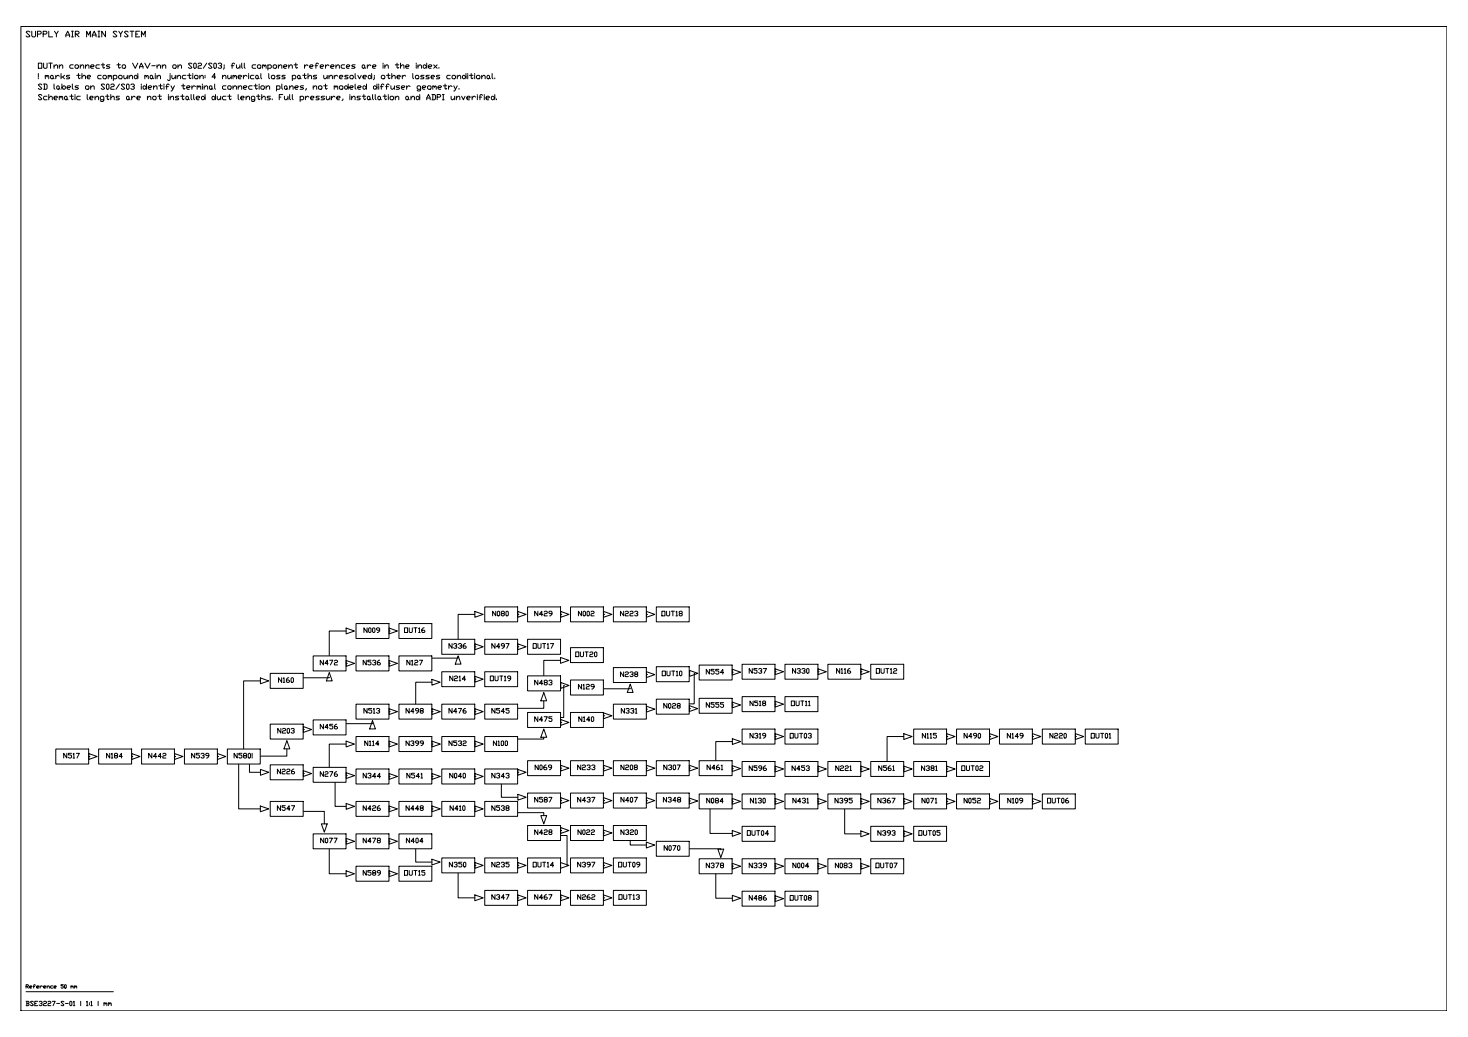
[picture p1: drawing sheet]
<svg xmlns="http://www.w3.org/2000/svg" width="841mm" height="594mm" viewBox="0 0 841 594" stroke-linecap="round" stroke-linejoin="round" font-family="sans-serif">
<!-- layer: TOPOLOGY -->
<g fill="none" stroke="#000" stroke-width=".57">
<path d="M198 360l5 1-5 2zM204 357h19v9h-19zM223 360l5 1-5 2zM229 357h18v9h-18zM272 352h-10v14M272 350l5 2-5 2zM278 348h19v8h-19zM297 350l4 2-4 2zM297 352h.1M302 348h19v8h-19zM321 350l5 2-5 2zM321 352h1"/>
<path d="M327 348h19v8h-19zM346 350l5 2-5 2zM346 352h.1M351 348h19v8h-19zM370 350l5 2-5 2zM370 352h1M376 348h19v8h-19zM179 376h19v8h-19zM198 361h-9v15M198 378l5 2-5 2zM204 376h19v8h-19zM223 378l5 2-5 2z"/>
<path d="M223 361h1M229 376h18v8h-18zM253 366h19v9h-19zM262 377h-14M262 376l2 4h-3zM272 369l5 2-5 1zM272 371h1M278 366h19v9h-19zM297 369l4 2-4 1zM297 371h.1M302 366h19v9h-19zM321 378h-8a1 1 0 0 0-1 0 1 1 0 0 0 0 2v7"/>
<path d="M321 377l5 1-5 2zM327 371h19v9h-19zM149 390h-8a1.1 1.1 0 0 0-1 0 1.1 1.1 0 0 0 0 2v37M149 388l5 2-5 2zM155 386h19v8h-19zM189 388h-15M189 385l1 5h-3zM198 380h1M223 380h1M247 391h-7a1.1 1.1 0 0 0-2 0 1.1 1.1 0 0 0 0 1v11M247 389l5 2-5 2zM253 385h19v8h-19z"/>
<path d="M272 387l5 2-5 2zM272 389h1M278 385h19v8h-19zM302 387h19v9h-19zM312 397l1 5h-3zM321 391l5 2-5 1zM323 393v17a.9 .9 0 0 1 0 1 .9 .9 0 0 1-1 0h-1M327 390h19v8h-19zM351 382h19v9h-19zM361 394l-15 1M361 392l2 5h-4zM370 385l5 1-5 2z"/>
<path d="M370 386h1M376 382h19v9h-19zM395 384l5 2-5 1zM398 386v17h-3M401 381h18v9h-18zM420 383l4 2-4 2zM420 385h.1M425 399h19v9h-19zM425 381h19v8h-19zM444 383l5 2-5 1zM444 385h1M450 399h19v9h-19z"/>
<path d="M450 381h19v8h-19zM469 383l4 2-4 1zM469 385h.1M474 381h19v8h-19zM493 383l5 2-5 1zM493 385h1M499 381h19v8h-19zM155 415h19v8h-19zM174 416l5 2-5 2zM174 418h.1M179 412h19v9h-19zM204 403h19v9h-19z"/>
<path d="M213 414l-15 1M213 413l2 5h-3zM223 406l5 2-5 1zM223 408h1M229 403h18v9h-18zM247 406l5 2-5 1zM248 408h.1M253 403h19v9h-19zM272 406l5 2-5 1zM272 408h1M278 403h19v9h-19zM302 408h19v9h-19z"/>
<path d="M312 418l1 4h-3zM312 402v2a1.1 1.1 0 0 1-1 2 1.1 1.1 0 0 1-1 0h-13M321 412l5 2-5 2zM321 414h1M327 408h19v9h-19zM346 408l5 2-5 2zM346 410h.1M351 403h19v9h-19zM370 405l5 1-5 2zM370 406h1M376 401h19v8h-19zM395 404l5 2-5 2z"/>
<path d="M395 406h1M401 400h18v9h-18zM420 402l4 2-4 2zM420 404h.1M425 418h19v8h-19zM444 402l5 1-5 2zM444 403h1M450 418h19v8h-19zM523 418h19v8h-19zM548 418h19v8h-19zM573 418h18v8h-18zM597 418h19v8h-19z"/>
<path d="M622 418h19v8h-19zM32 429h19v9h-19zM51 432l5 1-5 2zM51 433h1M57 429h18v9h-18zM75 432l5 1-5 2zM76 433h.1M81 429h19v9h-19zM100 432l5 1-5 2zM100 433h1M106 429h19v9h-19zM125 432l4 1-4 2z"/>
<path d="M125 433h.1M137 438v24a1.1 1.1 0 0 0 0 1 1.1 1.1 0 0 0 1 0h11M143 438v4h6M155 438h19v9h-19zM164 429v4h-15M164 424l2 5h-3zM179 440h19v8h-19zM198 426h-8a1.1 1.1 0 0 0-1 0 1.1 1.1 0 0 0 0 2v11M198 425l5 1-5 2zM204 422h19v9h-19zM223 425l5 1-5 2zM223 426h1"/>
<path d="M229 422h18v9h-18zM247 425l5 1-5 2zM248 426h.1M253 422h19v9h-19zM272 425l5 1-5 2zM272 426h1M278 422h19v9h-19zM302 436h19v8h-19zM312 422a1.1 1.1 0 0 1-1 2 .8 .8 0 0 1-1-1h-13M321 438l5 2-5 2zM327 436h19v8h-19zM346 438l5 2-5 2z"/>
<path d="M351 436h19v8h-19zM370 438l5 2-5 2zM376 436h19v8h-19zM395 438l5 2-5 2zM401 436h18v8h-18zM420 439l4 1-4 2zM420 425h-8a1.1 1.1 0 0 0-2 0 1.1 1.1 0 0 0 0 1v10M420 423l4 2-4 1zM425 436h19v9h-19zM444 439l5 2-5 1zM444 420l5 2-5 2zM444 422h1"/>
<path d="M450 436h19v9h-19zM469 439l4 2-4 1zM474 436h19v9h-19zM493 439l5 2-5 1zM499 436h19v9h-19zM518 422h-8a1.2 1.2 0 0 0-2 0 1.2 1.2 0 0 0 0 2v12M518 420l5 2-5 2zM518 439l5 2-5 1zM523 436h19v9h-19zM542 439l5 2-5 1zM542 420l5 2-5 2zM542 422h1"/>
<path d="M548 436h19v9h-19zM567 420l5 2-5 2zM567 422h1M592 420l4 2-4 2zM592 422h.1M616 420l5 2-5 2zM616 422h1M149 441l5 1-5 2zM155 459h19v9h-19zM174 442l5 1-5 2zM174 443h.1M192 448v12a1.1 1.1 0 0 0 0 2 1.1 1.1 0 0 0 1 0h5"/>
<path d="M198 443l5 1-5 2zM198 444h1M204 441h19v8h-19zM204 459h19v9h-19zM223 443l5 2-5 2zM223 445h1M229 459h18v9h-18zM229 441h18v8h-18zM247 443l5 2-5 2zM248 445h.1M253 441h19v8h-19zM253 459h19v9h-19z"/>
<path d="M272 443l5 2-5 2zM272 445h1M278 441h19v8h-19zM278 459h19v9h-19zM287 449v8h10M297 441l4 1-4 2zM297 455l4 2-4 1zM297 442h.1M302 454h19v9h-19zM321 457l5 2-5 1zM321 459h1M321 440h1"/>
<path d="M327 454h19v9h-19zM346 457l5 2-5 1zM346 440h.1M346 459h.1M351 454h19v9h-19zM370 457l5 2-5 1zM370 440h1M370 459h1M376 454h19v9h-19zM395 457l5 2-5 2zM395 459h1M395 440h1"/>
<path d="M401 455h18v8h-18zM420 457l4 2-4 2zM420 440h.1M420 459h.1M425 455h19v8h-19zM444 457l5 2-5 2zM444 459h1M444 441h1M450 455h19v8h-19zM469 457l4 2-4 2zM469 441h.1M469 459h.1"/>
<path d="M474 455h19v8h-19zM493 457l5 2-5 2zM493 441h1M493 459h1M499 455h19v8h-19zM518 457l5 2-5 2zM518 441h.1M518 459h.1M523 455h19v8h-19zM542 457l5 2-5 2zM542 441h1M542 459h1"/>
<path d="M548 455h19v8h-19zM567 457l5 2-5 2zM567 459h1M573 455h18v8h-18zM592 457l4 2-4 2zM592 459h.1M597 455h19v8h-19zM149 462l5 1-5 2zM174 465h10a1 1 0 0 1 2 0 .9 .9 0 0 1 0 1v6M179 478h19v8h-19zM184 472h3l-1 5zM198 460l5 2-5 2z"/>
<path d="M204 478h19v8h-19zM223 462l5 1-5 2zM223 463h1M229 478h18v8h-18zM247 462l5 1-5 2zM248 463h.1M272 462l5 1-5 2zM272 463h1M297 466h13a1.2 1.2 0 0 1 2 0 1.2 1.2 0 0 1 0 1M302 473h19v9h-19zM310 467h3l-1 5zM321 474l5 2-5 1z"/>
<path d="M321 479h4v17M321 476h1M327 473h19v9h-19zM346 476l5 1-5 2zM346 477h.1M351 473h19v9h-19zM407 464v13h13M420 476l4 1-4 2zM425 473h19v9h-19zM484 464v12a1 1 0 0 0 0 2 1 1 0 0 0 1 0h8M493 476l5 2-5 1zM499 473h19v9h-19z"/>
<path d="M518 476l5 2-5 1zM518 478h.1M523 473h19v9h-19zM189 486v13a1 1 0 0 0 0 2 1 1 0 0 0 1 0h8M198 499l5 2-5 1zM198 480l5 2-5 2zM198 482h1M204 496h19v9h-19zM223 499l5 2-5 1zM223 480l5 2-5 2zM223 482h1M229 496h18v9h-18z"/>
<path d="M238 486v6a1.2 1.2 0 0 0 0 2 1.2 1.2 0 0 0 2 0h7M247 492l5 2-5 2zM253 492h19v8h-19zM272 494l5 2-5 1zM272 496h1M278 492h19v8h-19zM297 494l4 2-4 1zM297 496h.1M302 492h19v8h-19zM321 494l5 2-5 1zM327 492h19v8h-19zM346 494l5 2-5 1z"/>
<path d="M346 496h.1M351 492h19v8h-19zM361 482v2h9M370 482l5 2-5 2zM376 482h19v9h-19zM395 486h18v1M401 492h18v9h-18zM411 486h4l-2 5zM420 495l4 1-4 2zM420 496h.1M425 492h19v9h-19zM444 495l5 1-5 2z"/>
<path d="M444 496h1M450 492h19v9h-19zM469 495l4 1-4 2zM469 496h.1M474 492h19v9h-19zM493 495l5 1-5 2zM493 496h1M499 492h19v9h-19zM223 501h1M262 500v13a1 1 0 0 0 0 1 1 1 0 0 0 2 0h8M272 513l5 1-5 2zM278 510h19v9h-19z"/>
<path d="M297 513l4 1-4 2zM297 514h.1M302 510h19v9h-19zM321 513l5 1-5 2zM321 514h1M327 510h19v9h-19zM346 513l5 1-5 2zM346 514h.1M351 510h19v9h-19zM410 501v12a1.3 1.3 0 0 0 0 2 1.3 1.3 0 0 0 2 0h8M420 513l4 2-4 1zM425 511h19v8h-19z"/>
<path d="M444 513l5 2-5 1zM444 515h1M450 511h19v8h-19z"/>
</g>
<!-- layer: GAPS -->
<path d="M130 429h19v9h-19z" fill="none" stroke="#000" stroke-width=".57"/>
<!-- layer: BSA_DOC_FRAME -->
<path d="M12 15h817v564h-817z" fill="none" stroke="#000" stroke-width=".57"/>
<!-- layer: BSA_DOC_REFERENCE -->
<path d="M15 568h50" fill="none" stroke="#000" stroke-width=".57"/>
<g font-size="7.5">
<text x="21" y="41">OUTnn connects to VAV-nn on S02/S03; full component references are in the index.</text>
<text x="21" y="47">! marks the compound main junction: 4 numerical loss paths unresolved; other losses conditional.</text>
<text x="21" y="53">SD labels on S02/S03 identify terminal connection planes, not modeled diffuser geometry.</text>
<text x="21" y="59">Schematic lengths are not installed duct lengths. Full pressure, installation and ADPI unverified.</text>
</g>
<text font-size="6.6" x="14" y="22">SUPPLY AIR MAIN SYSTEM</text>
<g font-size="6.2">
<text x="281" y="354">N080</text>
<text x="305" y="354">N429</text>
<text x="330" y="354">N002</text>
<text x="354" y="354">N223</text>
<text x="378" y="354">OUT18</text>
<text x="207" y="364">N009</text>
<text x="230" y="364">OUT16</text>
<text x="328" y="377">OUT20</text>
<text x="378" y="388">OUT10</text>
<text x="403" y="387">N554</text>
<text x="428" y="387">N537</text>
<text x="453" y="387">N330</text>
<text x="478" y="387">N116</text>
<text x="501" y="387">OUT12</text>
<text x="158" y="392">N160</text>
<text x="256" y="391">N214</text>
<text x="280" y="391">OUT19</text>
<text x="305" y="394">N483</text>
<text x="403" y="406">N555</text>
<text x="207" y="410">N513</text>
<text x="231" y="410">N498</text>
<text x="256" y="410">N476</text>
<text x="280" y="410">N545</text>
<text x="355" y="410">N331</text>
<text x="305" y="415">N475</text>
<text x="330" y="415">N140</text>
<text x="158" y="421">N203</text>
<text x="429" y="424">N319</text>
<text x="452" y="424">OUT03</text>
<text x="527" y="424">N115</text>
<text x="551" y="424">N490</text>
<text x="576" y="424">N149</text>
<text x="600" y="424">N220</text>
<text x="624" y="424">OUT01</text>
<text x="428" y="443">N596</text>
<text x="453" y="443">N453</text>
<text x="478" y="443">N221</text>
<text x="502" y="443">N561</text>
<text x="527" y="443">N381</text>
<text x="550" y="443">OUT02</text>
<text x="158" y="444">N226</text>
<text x="207" y="447">N344</text>
<text x="232" y="447">N541</text>
<text x="256" y="447">N040</text>
<text x="280" y="447">N343</text>
<text x="305" y="461">N587</text>
<text x="330" y="461">N437</text>
<text x="355" y="461">N407</text>
<text x="379" y="461">N348</text>
<text x="158" y="466">N547</text>
<text x="207" y="466">N426</text>
<text x="231" y="466">N448</text>
<text x="256" y="466">N410</text>
<text x="280" y="466">N538</text>
<text x="305" y="479">N428</text>
<text x="330" y="479">N022</text>
<text x="355" y="479">N320</text>
<text x="427" y="480">OUT04</text>
<text x="502" y="480">N393</text>
<text x="525" y="480">OUT05</text>
<text x="207" y="503">N589</text>
<text x="230" y="503">OUT15</text>
<text x="403" y="498">N378</text>
<text x="428" y="498">N339</text>
<text x="453" y="498">N004</text>
<text x="477" y="498">N083</text>
<text x="501" y="498">OUT07</text>
<text x="280" y="516">N347</text>
<text x="305" y="516">N467</text>
<text x="330" y="516">N262</text>
<text x="353" y="516">OUT13</text>
</g>
<g font-size="5.7">
<text x="256" y="373">N336</text>
<text x="280" y="373">N497</text>
<text x="304" y="373">OUT17</text>
<text x="182" y="382">N472</text>
<text x="207" y="382">N536</text>
<text x="232" y="382">N127</text>
<text x="354" y="389">N238</text>
<text x="330" y="396">N129</text>
<text x="379" y="407">N028</text>
<text x="429" y="405">N518</text>
<text x="452" y="405">OUT11</text>
<text x="182" y="419">N456</text>
<text x="208" y="428">N114</text>
<text x="231" y="428">N399</text>
<text x="256" y="428">N532</text>
<text x="282" y="428">N100</text>
<text x="35" y="435">N517</text>
<text x="60" y="435">N184</text>
<text x="84" y="435">N442</text>
<text x="109" y="435">N539</text>
<text x="133" y="435">N580!</text>
<text x="306" y="442">N069</text>
<text x="330" y="442">N233</text>
<text x="355" y="442">N208</text>
<text x="379" y="442">N307</text>
<text x="404" y="442">N461</text>
<text x="182" y="446">N276</text>
<text x="404" y="461">N084</text>
<text x="429" y="461">N130</text>
<text x="453" y="461">N431</text>
<text x="477" y="461">N395</text>
<text x="502" y="461">N367</text>
<text x="527" y="461">N071</text>
<text x="551" y="461">N052</text>
<text x="576" y="461">N109</text>
<text x="599" y="461">OUT06</text>
<text x="182" y="484">N077</text>
<text x="207" y="484">N478</text>
<text x="232" y="484">N404</text>
<text x="379" y="488">N070</text>
<text x="256" y="498">N350</text>
<text x="280" y="498">N235</text>
<text x="304" y="498">OUT14</text>
<text x="330" y="498">N397</text>
<text x="353" y="498">OUT09</text>
<text x="428" y="517">N486</text>
<text x="452" y="517">OUT08</text>
<text x="14" y="577">BSE3227-S-01 | 1:1 | mm</text>
</g>
<text font-size="4.9" x="14" y="567">Reference 50 mm</text>
</svg>
